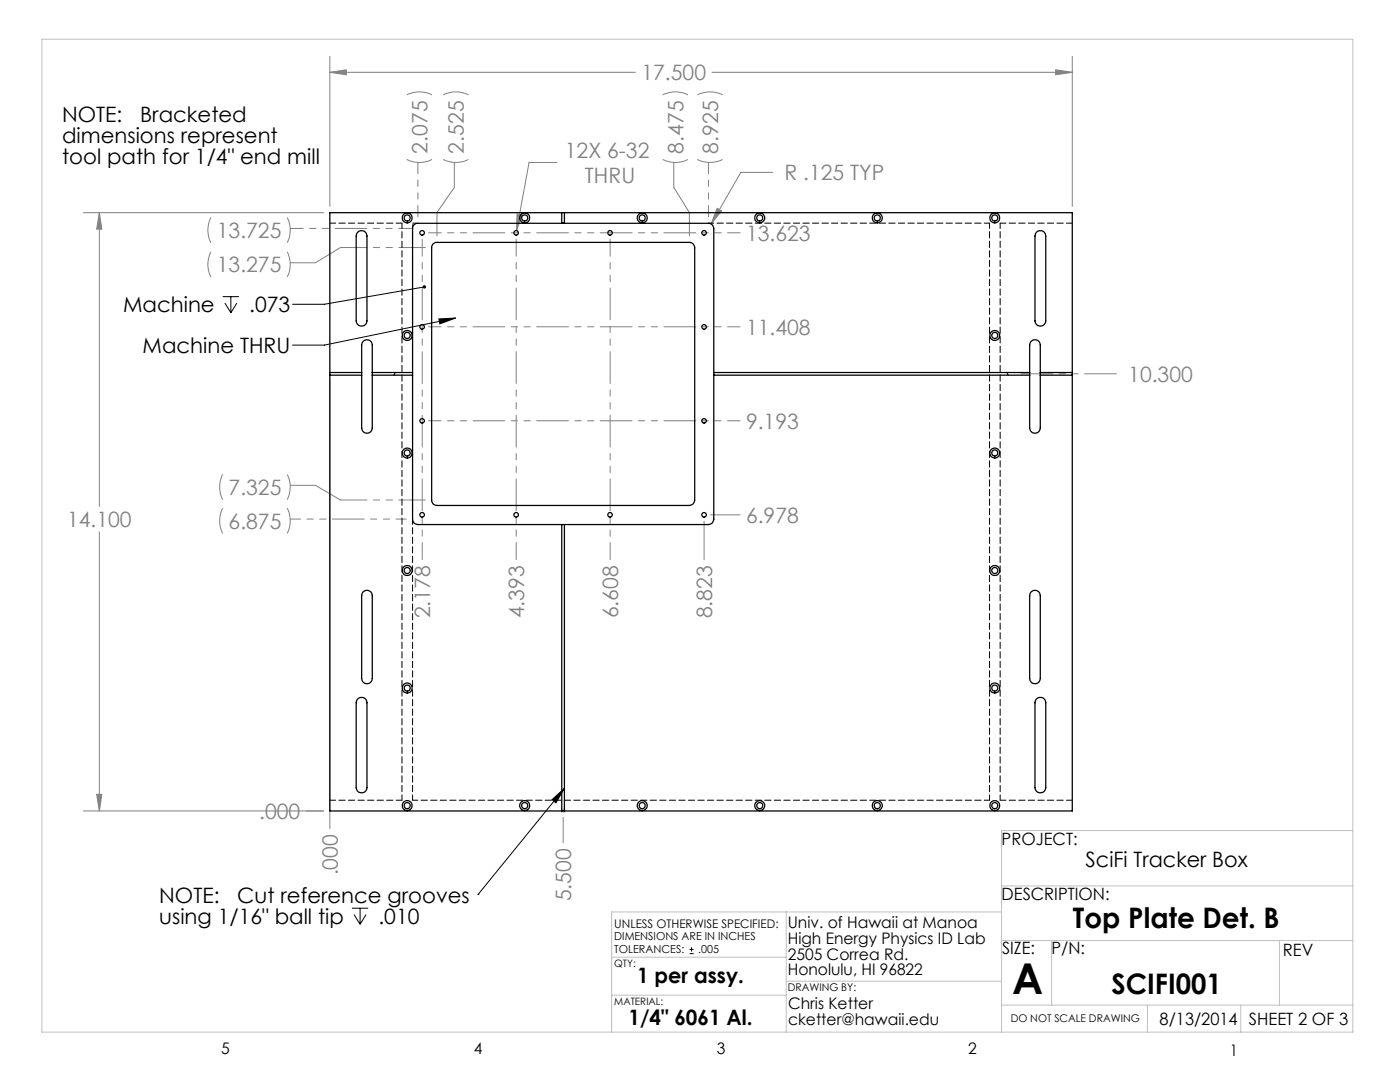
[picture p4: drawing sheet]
<svg xmlns="http://www.w3.org/2000/svg" width="279mm" height="216mm" viewBox="0 0 279 216" stroke-linecap="round" stroke-linejoin="round" font-family="sans-serif">
<g fill="none" stroke="#000" stroke-width=".2">
<path d="M44.4 59.2h3.3M46.1 59.2v3.2M84.7 57.3l-20 3.4h-6.3M44.9 60.5l1.2 1.9M47.3 60.5l-1.2 1.9M87.6 63.6l3.3-.1-3.1 1.1zM90.9 63.5l-26.2 5.4h-6.3M110.2 159.6l2.4-2.3-1.7 2.9zM112.6 157.3l-17.2 21.2M95.4 178.5h.1M70.2 181.2h3.3M70.7 182.5l1.2 1.9"/>
<path d="M71.9 181.2v3.2M73.1 182.5l-1.2 1.9M137.6 190.3h.8M137.6 189.4h.8M138 189v.9"/>
</g>
<g fill="none" stroke="#808080" stroke-width=".2">
<path d="M65.8 14.4l3.3-.5v1zM65.8 11.3v29.9M65.8 14.4h61M81.2 18.9a5.6 5.6 0 0 1 5 0M88.4 18.9a5.6 5.6 0 0 1 5.1 0M132.3 18.9a5.6 5.6 0 0 1 5 0M139.2 18.9a5.6 5.6 0 0 1 5 0M142.1 14.4h71.9M210.7 13.9l3.3 .5-3.3 .5zM214 11.3v29.9M81.2 31.8a5.6 5.6 0 0 0 5 0M88.4 31.8a5.6 5.6 0 0 0 5.1 0"/>
<path d="M111.1 32.4h-5.5l-2.5 13.6M132.3 31.8a5.6 5.6 0 0 0 5 0M139.2 31.8a5.6 5.6 0 0 0 5 0M154.2 34.4h-6.4l-5.9 10.3M16.7 42.4h47.9M19.8 42.4l.5 3.3h-1zM19.8 42.4v58.7M42.1 50.2a5.6 5.6 0 0 0 0 5.1M42.1 43.4a5.6 5.6 0 0 0 0 5M57.3 50.2a5.6 5.6 0 0 1 0 5.1M57.3 43.4a5.6 5.6 0 0 1 0 5M103.2 42.7l1 .2-1.1 3.1z"/>
<path d="M143.1 41.6l.9 .5-2.1 2.6zM65.8 75.6v89.7M44.4 94.7a5.6 5.6 0 0 0 0 5M57.3 94.7a5.6 5.6 0 0 1 0 5M19.8 106.1v55.7M44.4 101.4a5.6 5.6 0 0 0 0 5M57.3 101.4a5.6 5.6 0 0 1 0 5M140.5 104v7.7M141.8 102.7h5.9M19.3 158.5h1l-.5 3.3zM64.6 161.8h-47.9M112.4 163.1v5.1"/>
</g>
<g fill="none" stroke="#c0c0c0" stroke-width=".2">
<path d="M8.4 7.8h261.6v198.2h-261.6zM111.9 161.8h1M112 161.5l.7 .7M112.4 161.3v1M112.7 161.5l-.7 .7M199.9 176.8h70.1M270 165.7h-70.1v40.3M122.1 198.6h34.8M122.1 191h34.8M156.9 182v24M156.9 195.8h43M199.9 182h-77.8v24"/>
<path d="M199.9 187.7h70.1M209.9 187.7v12.9M255.3 187.7v12.9M199.9 200.6h70.1M229 200.6v5.4M247.6 200.6v5.4"/>
</g>
<path d="M82.1 45.6h-24.2M85.5 46.5h62.2M85.5 65.2h62.2M85.5 84h62.2" fill="none" stroke="#808080" stroke-width=".2" stroke-dasharray="6.3 1.3 1.3 1.3 1.3 1.3" stroke-dashoffset="3.8"/>
<path d="M81.1 103.6h-23.2" fill="none" stroke="#808080" stroke-width=".2" stroke-dasharray="6.3 1.3 1.3 1.3 1.3 1.3" stroke-dashoffset="4.3"/>
<path d="M90.7 37.4v-5M90.7 37.4l-3.5 5M134.5 37.4v-5M134.5 37.4l3.1 5M62.9 52.4h-5M62.9 52.4l5-3M87.2 42.4v4.7M137.6 42.4v4.7M62.9 96.8h-5M62.9 96.8l5 3" fill="none" stroke="#808080" stroke-width=".2" stroke-dasharray="6.3 1.3 1.3 1.3 1.3 1.3"/>
<path d="M67.9 49.4h17M67.9 99.8h17" fill="none" stroke="#808080" stroke-width=".2" stroke-dasharray="6.3 1.3 1.3 1.3 1.3 1.3" stroke-dashoffset="1.1"/>
<path d="M202.6 74.6h21.4" fill="none" stroke="#808080" stroke-width=".2" stroke-dasharray="6.3 1.3 1.3 1.3 1.3 1.3" stroke-dashoffset="-1.2"/>
<path d="M83.4 43.3v-10.9M141.4 43.3v-10.9" fill="none" stroke="#808080" stroke-width=".2" stroke-dasharray="6.3 1.3 1.3 1.3 1.3 1.3" stroke-dashoffset="4.1"/>
<path d="M84.3 47.7v64M103 47.7v64M121.8 47.7v64" fill="none" stroke="#808080" stroke-width=".2" stroke-dasharray="6.3 1.3 1.3 1.3 1.3 1.3" stroke-dashoffset="3"/>
<path d="M84.4 57a.35 .35 0 0 0 .2 .6 .35 .35 0 0 0 .4-.4l-.3 .1 .3-.1a.36 .36 0 0 0-.6-.2zM87.6 63.6l3.3-.1-3.1 1.1zM110.2 159.6l2.4-2.3-1.7 2.9z" fill="#000"/>
<path d="M143.1 41.6l-1.2 3.1 2.1-2.6zM19.8 42.4l.5 3.3h-1zM19.3 158.5h1l-.5 3.3zM210.7 13.9l3.3 .5-3.3 .5zM65.8 14.4l3.3-.5v1zM103.2 42.7l-.1 3.3 1.1-3.1z" fill="#808080"/>
<g fill="none" stroke="#000" stroke-width=".25">
<path d="M65.8 42.4h148.2v119.4h-148.2zM71.3 46.4a1.09 1.09 0 0 1 1.2-.3 1.09 1.09 0 0 1 .7 1v16.9a1.08 1.08 0 0 1-1 1.1 1.08 1.08 0 0 1-1.1-1.1v-16.9zM82.6 44.8l.6-.2h58.2a1.02 1.02 0 0 1 1.1 1v58a1.09 1.09 0 0 1-1.1 1.1h-58a1.02 1.02 0 0 1-1.1-1.1v-58.2zM86.4 48.6l.6-.2h50.6a1.02 1.02 0 0 1 1 1v50.4a1.09 1.09 0 0 1-1 1.1h-50.4a1.02 1.02 0 0 1-1.1-1.1v-50.6zM112.1 42.4v2.1h.5v-2.1M206.8 46.4a1.09 1.09 0 0 1 1.2-.3 1.09 1.09 0 0 1 .7 1v16.9a1.08 1.08 0 0 1-1.1 1.1 1.08 1.08 0 0 1-1-1.1v-16.9zM65.8 74.9h6.4M65.8 74.3h6.4M72.4 68.2a1.06 1.06 0 0 1 1.2-.3 1.06 1.06 0 0 1 .7 .9v16.6a1.06 1.06 0 0 1-1.1 1 1.06 1.06 0 0 1-1-1v-16.6zM74.3 74.9h8M74.3 74.3h8M142.5 74.9h63"/>
<path d="M142.5 74.3h63M205.7 68.2a1.06 1.06 0 0 1 1.2-.3 1.06 1.06 0 0 1 .7 .9v16.6a1.06 1.06 0 0 1-1 1 1.06 1.06 0 0 1-1.1-1v-16.6zM207.6 74.9h6.4M207.6 74.3h6.4M72.4 118.1a1.06 1.06 0 0 1 1.2-.3 1.06 1.06 0 0 1 .7 1.1v16.5a1.06 1.06 0 0 1-1.1 1 1.06 1.06 0 0 1-1-1v-16.5zM112.1 104.7v57.1M112.6 104.7v57.1M205.7 118.1a1.06 1.06 0 0 1 1.2-.3 1.06 1.06 0 0 1 .7 1.1v16.5a1.06 1.06 0 0 1-1 1 1.06 1.06 0 0 1-1.1-1v-16.5zM71.3 139.5a1.09 1.09 0 0 1 1.2-.3 1.09 1.09 0 0 1 .7 1v17a1.08 1.08 0 0 1-1 1 1.08 1.08 0 0 1-1.1-1v-17zM206.8 139.5a1.09 1.09 0 0 1 1.2-.3 1.09 1.09 0 0 1 .7 1v17a1.08 1.08 0 0 1-1.1 1 1.08 1.08 0 0 1-1-1v-17z"/>
<circle cx="81.2" cy="43.5" r=".61"/>
<circle cx="81.3" cy="43.5" r="1"/>
<circle cx="84.2" cy="46.5" r=".46"/>
<circle cx="103" cy="46.5" r=".46"/>
<circle cx="104.7" cy="43.5" r=".61"/>
<circle cx="104.7" cy="43.5" r="1"/>
<circle cx="121.7" cy="46.5" r=".46"/>
<circle cx="128.2" cy="43.5" r=".61"/>
<circle cx="128.2" cy="43.5" r="1"/>
<circle cx="140.5" cy="46.5" r=".46"/>
<circle cx="151.6" cy="43.5" r="1"/>
<circle cx="151.6" cy="43.5" r=".61"/>
<circle cx="175.1" cy="43.5" r="1"/>
<circle cx="175.1" cy="43.5" r=".62"/>
<circle cx="198.5" cy="43.5" r=".61"/>
<circle cx="198.5" cy="43.5" r="1"/>
<circle cx="81.2" cy="66.9" r=".61"/>
<circle cx="81.3" cy="66.9" r="1"/>
<circle cx="84.2" cy="65.2" r=".46"/>
<circle cx="140.5" cy="65.2" r=".46"/>
<circle cx="198.5" cy="66.9" r=".61"/>
<circle cx="198.5" cy="66.9" r="1"/>
<circle cx="81.2" cy="90.4" r=".61"/>
<circle cx="81.3" cy="90.4" r="1"/>
<circle cx="84.2" cy="84" r=".45"/>
<circle cx="140.5" cy="84" r=".45"/>
<circle cx="198.5" cy="90.4" r=".61"/>
<circle cx="198.5" cy="90.4" r="1"/>
<circle cx="81.3" cy="113.8" r=".6"/>
<circle cx="81.3" cy="113.8" r=".99"/>
<circle cx="84.2" cy="102.7" r=".46"/>
<circle cx="103" cy="102.7" r=".46"/>
<circle cx="121.7" cy="102.7" r=".46"/>
<circle cx="140.5" cy="102.7" r=".46"/>
<circle cx="198.5" cy="113.8" r=".6"/>
<circle cx="198.5" cy="113.8" r=".99"/>
<circle cx="81.3" cy="137.3" r=".6"/>
<circle cx="81.3" cy="137.3" r=".99"/>
<circle cx="198.5" cy="137.3" r=".6"/>
<circle cx="198.5" cy="137.3" r=".99"/>
<circle cx="81.2" cy="160.7" r=".61"/>
<circle cx="81.3" cy="160.7" r="1"/>
<circle cx="104.7" cy="160.7" r=".61"/>
<circle cx="104.7" cy="160.7" r="1"/>
<circle cx="128.2" cy="160.7" r=".61"/>
<circle cx="128.2" cy="160.7" r="1"/>
<circle cx="151.6" cy="160.7" r="1"/>
<circle cx="151.6" cy="160.7" r=".61"/>
<circle cx="175.1" cy="160.7" r="1"/>
<circle cx="175.1" cy="160.7" r=".62"/>
<circle cx="198.5" cy="160.7" r=".61"/>
<circle cx="198.5" cy="160.7" r="1"/>
</g>
<path d="M80.2 44.5h-14.4M214 44.5h-14.4M65.8 159.7h14.4M199.6 159.7h14.4" fill="none" stroke="#000" stroke-width=".2" stroke-dasharray="1.3 .6" stroke-dashoffset=".1"/>
<path d="M141.4 44.5h56.1M197.5 44.5v115.2M199.6 44.5v115.2M80.2 159.7v-115.2M82.3 159.7v-56.1M197.5 159.7h-115.2" fill="none" stroke="#000" stroke-width=".2" stroke-dasharray="1.3 .6" stroke-dashoffset=".2"/>
<path d="M82.3 44.5h1.1M82.3 45.6v-1.1" fill="none" stroke="#000" stroke-width=".2" stroke-dasharray="1.3 .6" stroke-dashoffset=".5"/>
<path d="M78.5 74.3a.26 .26 0 0 1 .3 .3 .26 .26 0 0 1-.3 .2M201.3 74.8a.26 .26 0 0 1-.3-.2 .26 .26 0 0 1 .3-.3" fill="none" stroke="#000" stroke-width=".2" stroke-dasharray="1.3 .6" stroke-dashoffset=".4"/>
<text font-size="8.5" x="202" y="198.3">A</text>
<g font-size="5.6">
<text x="214.1" y="185.1">Top Plate Det. B</text>
<text x="221.8" y="198.4">SCIFI001</text>
</g>
<g font-size="4.2" fill="#808080">
<text x="128" y="16">17.500</text>
<text x="85.3" y="30.6" transform="rotate(-90 85.3 30.6)">2.075</text>
<text x="92.6" y="30.6" transform="rotate(-90 92.6 30.6)">2.525</text>
<text x="112.7" y="31.5">12X 6-32</text>
<text x="136.4" y="30.6" transform="rotate(-90 136.4 30.6)">8.475</text>
<text x="143.3" y="30.6" transform="rotate(-90 143.3 30.6)">8.925</text>
<text x="156.6" y="36">R .125 TYP</text>
<text x="116.7" y="36.5">THRU</text>
<text x="43.3" y="47.5">13.725</text>
<text x="148.9" y="48.1">13.623</text>
<text x="43.3" y="54.4">13.275</text>
<text x="148.9" y="66.8">11.408</text>
<text x="225.2" y="76.2">10.300</text>
<text x="148.9" y="85.6">9.193</text>
<text x="45.6" y="98.8">7.325</text>
<text x="13.4" y="105.2">14.100</text>
<text x="45.6" y="105.5">6.875</text>
<text x="148.9" y="104.3">6.978</text>
<text x="85.9" y="123.4" transform="rotate(-90 85.9 123.4)">2.178</text>
<text x="104.6" y="123.4" transform="rotate(-90 104.6 123.4)">4.393</text>
<text x="123.4" y="123.4" transform="rotate(-90 123.4 123.4)">6.608</text>
<text x="142.1" y="123.4" transform="rotate(-90 142.1 123.4)">8.823</text>
<text x="51.7" y="163.4">.000</text>
<text x="67.4" y="174.7" transform="rotate(-90 67.4 174.7)">.000</text>
<text x="114" y="179.9" transform="rotate(-90 114 179.9)">5.500</text>
</g>
<g font-size="4.2">
<text x="12.4" y="24.4">NOTE:</text>
<text x="12.4" y="28.6">dimensions represent</text>
<text x="28" y="24.4">Bracketed</text>
<text x="12.4" y="32.7">tool path for 1/4&quot; end mill</text>
<text x="24.6" y="62.3">Machine</text>
<text x="49.7" y="62.3">.073</text>
<text x="28.5" y="70.4">Machine THRU</text>
<text x="216.7" y="172.9">SciFi Tracker Box</text>
<text x="31.8" y="180.1">NOTE:</text>
<text x="31.8" y="184.3">using 1/16&quot; ball tip</text>
<text x="47.4" y="180.1">Cut reference grooves</text>
<text x="75.5" y="184.3">.010</text>
<text x="127.2" y="196.2">1 per assy.</text>
<text x="125.4" y="204.6">1/4&quot; 6061 Al.</text>
</g>
<g font-size="3.4">
<text x="199.9" y="168.5">PROJECT:</text>
<text x="199.9" y="179.6">DESCRIPTION:</text>
<text x="200" y="190.5">SIZE:</text>
<text x="209.9" y="190.5">P/N:</text>
<text x="256" y="190.8">REV</text>
<text x="231.4" y="204.5">8/13/2014</text>
<text x="249.2" y="204.5">SHEET 2 OF 3</text>
</g>
<g font-size="3.2">
<text x="157.2" y="185.1">Univ. of Hawaii at Manoa</text>
<text x="157.2" y="188.3">High Energy Physics ID Lab</text>
<text x="157.2" y="191.5">2505 Correa Rd.</text>
<text x="157.2" y="194.6">Honolulu, HI 96822</text>
<text x="157.3" y="201.4">Chris Ketter</text>
<text x="157.3" y="204.6">cketter@hawaii.edu</text>
<text x="44.2" y="210.4">5</text>
<text x="94.6" y="210.3">4</text>
<text x="143.1" y="210.4">3</text>
<text x="193.2" y="210.3">2</text>
<text x="245.4" y="210.6">1</text>
</g>
<text font-size="2.4" x="122.6" y="185.1">UNLESS OTHERWISE SPECIFIED:</text>
<g font-size="2.2">
<text x="122.6" y="187.6">DIMENSIONS ARE IN INCHES</text>
<text x="122.6" y="190.3">TOLERANCES:</text>
<text x="139.4" y="190.3">.005</text>
</g>
<g font-size="2.1">
<text x="157.2" y="197.8">DRAWING BY:</text>
<text x="201.7" y="204">DO NOT SCALE DRAWING</text>
</g>
<g font-size="2">
<text x="122.6" y="192.9">QTY:</text>
<text x="122.6" y="200.5">MATERIAL:</text>
</g>
</svg>
